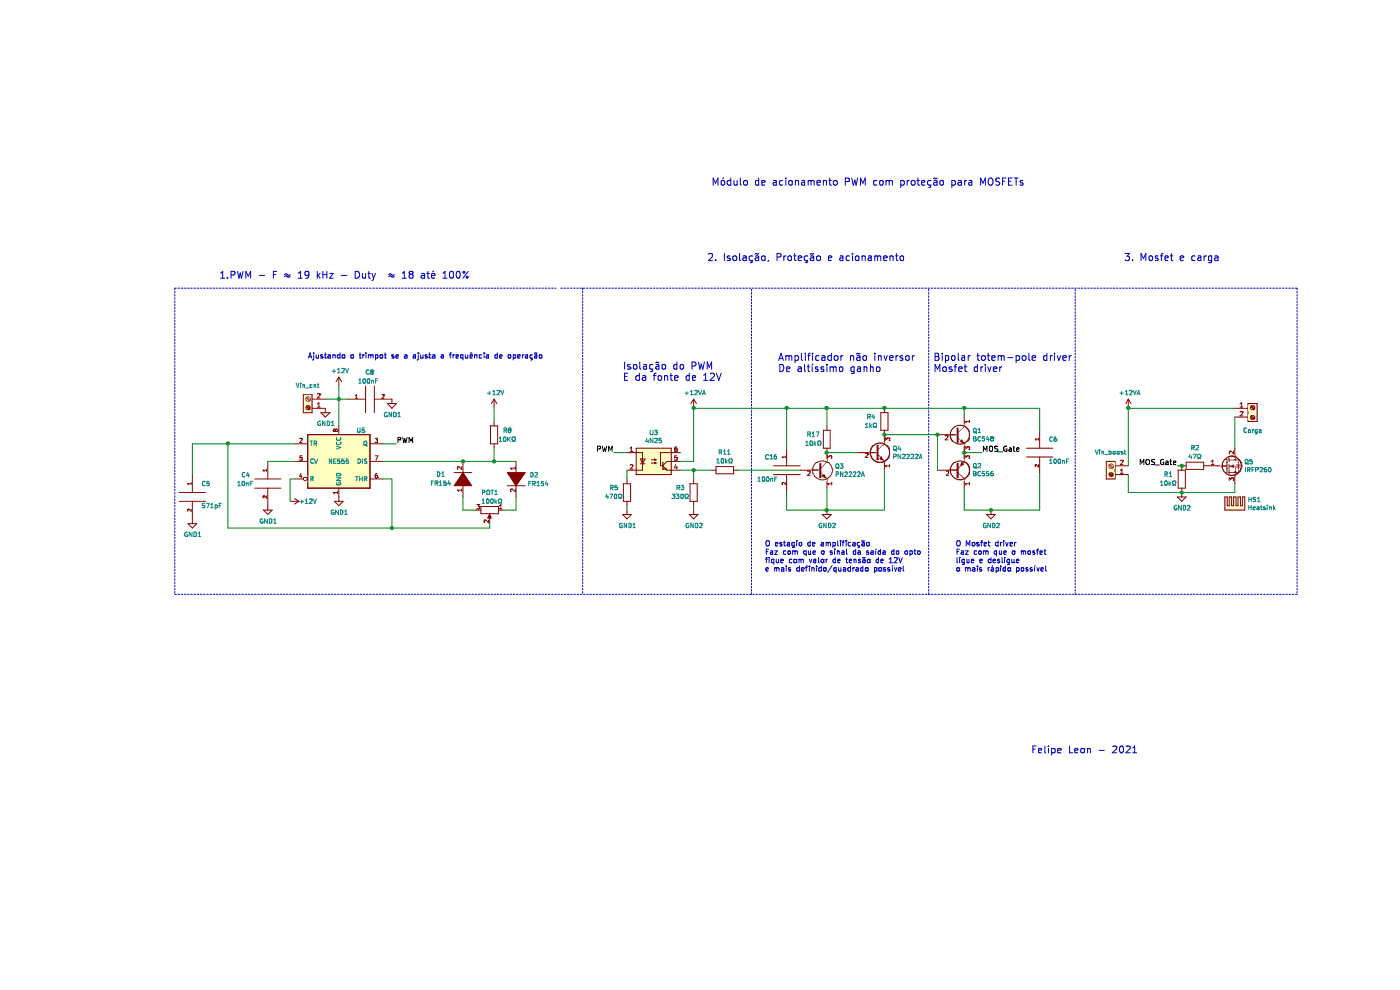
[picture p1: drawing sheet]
EESchema Schematic File Version 4
EELAYER 30 0
EELAYER END
$Descr User 15780 9858
encoding utf-8
Sheet 1 1
Title ""
Date ""
Rev ""
Comp ""
Comment1 ""
Comment2 ""
Comment3 ""
Comment4 ""
$EndDescr
Text Notes 2050 3150 0    79   ~ 0
1.PWM - F ≈ 19 kHz - Duty  ≈ 18 até 100%
Wire Wire Line
	2900 5200 2600 5200
$Comp
L pspice:CAP C4
U 1 1
P 2600 5450
F 0 "C4" H 2300 5550 50  0000 L CNN
F 1 "10nF" H 2250 5450 50  0000 L CNN
F 2 "Capacitor_THT:C_Disc_D7.5mm_W5.0mm_P5.00mm" H 2600 5450 50  0001 C CNN
F 3 "~" H 2600 5450 50  0001 C CNN
	1    2600 5450
	1    0    0    -1  
$EndComp
$Comp
L Timer:NE555 U5
U 1 1
P 3400 5200
F 0 "U5" H 3650 5550 50  0000 C CNN
F 1 "NE555" H 3400 5200 50  0000 C CNN
F 2 "Package_DIP:DIP-8_W7.62mm_LongPads" H 3400 5200 50  0001 C CNN
F 3 "http://www.ti.com/lit/ds/symlink/ne555.pdf" H 3400 5200 50  0001 C CNN
	1    3400 5200
	1    0    0    -1  
$EndComp
$Comp
L Device:R R8
U 1 1
P 5150 4900
F 0 "R8" H 5300 4950 50  0000 C CNN
F 1 "10KΩ" H 5300 4850 50  0000 C CNN
F 2 "Resistor_THT:R_Axial_DIN0207_L6.3mm_D2.5mm_P10.16mm_Horizontal" V 5080 4900 50  0001 C CNN
F 3 "~" H 5150 4900 50  0001 C CNN
	1    5150 4900
	1    0    0    -1  
$EndComp
Wire Wire Line
	3900 5400 4000 5400
$Comp
L pspice:CAP C5
U 1 1
P 1750 5600
F 0 "C5" H 1850 5750 50  0000 L CNN
F 1 "571pF" H 1850 5500 50  0000 L CNN
F 2 "Capacitor_THT:C_Disc_D7.5mm_W5.0mm_P5.00mm" H 1750 5600 50  0001 C CNN
F 3 "~" H 1750 5600 50  0001 C CNN
	1    1750 5600
	1    0    0    -1  
$EndComp
Wire Wire Line
	3400 4500 3400 4800
Connection ~ 3400 4500
Wire Wire Line
	3500 4500 3400 4500
Wire Wire Line
	3400 4350 3400 4500
$Comp
L pspice:CAP C8
U 1 1
P 3750 4500
F 0 "C8" V 4050 4450 50  0000 L CNN
F 1 "100nF" V 3950 4400 50  0000 L CNN
F 2 "Capacitor_THT:C_Disc_D7.5mm_W5.0mm_P5.00mm" H 3750 4500 50  0001 C CNN
F 3 "~" H 3750 4500 50  0001 C CNN
	1    3750 4500
	0    -1   -1   0   
$EndComp
Wire Notes Line
	1550 3250 5850 3250
$Comp
L Connector:Screw_Terminal_01x02 J3
U 1 1
P 12100 5350
F 0 "J3" H 12100 5150 50  0001 C CNN
F 1 "Vin_boost" H 12100 5100 50  0000 C CNN
F 2 "TerminalBlock:TerminalBlock_Altech_AK300-2_P5.00mm" H 12100 5350 50  0001 C CNN
F 3 "~" H 12100 5350 50  0001 C CNN
	1    12100 5350
	-1   0    0    1   
$EndComp
Wire Wire Line
	12300 5550 12300 5350
Wire Wire Line
	2850 5650 2850 5400
Wire Wire Line
	2850 5400 2900 5400
Wire Wire Line
	2150 5000 2900 5000
Wire Wire Line
	2150 5950 4000 5950
Text Notes 3050 4050 0    59   ~ 0
Ajustando o trimpot se a ajusta a frequência de operação
$Comp
L Device:R_POT POT1
U 1 1
P 5100 5750
F 0 "POT1" V 4900 5850 50  0000 R CNN
F 1 "100kΩ" V 5000 5900 50  0000 R CNN
F 2 "Potentiometer_THT:Potentiometer_Alps_RK163_Single_Horizontal" H 5100 5750 50  0001 C CNN
F 3 "~" H 5100 5750 50  0001 C CNN
	1    5100 5750
	0    1    1    0   
$EndComp
Text Notes 11200 8500 0    79   ~ 0
Felipe Leon - 2021
$Comp
L power:+12V #PWR02
U 1 1
P 3400 4350
F 0 "#PWR02" H 3400 4200 50  0001 C CNN
F 1 "+12V" H 3415 4523 50  0000 C CNN
F 2 "" H 3400 4350 50  0001 C CNN
F 3 "" H 3400 4350 50  0001 C CNN
	1    3400 4350
	1    0    0    -1  
$EndComp
$Comp
L power:+12V #PWR01
U 1 1
P 2850 5650
F 0 "#PWR01" H 2850 5500 50  0001 C CNN
F 1 "+12V" V 2850 5750 50  0000 L CNN
F 2 "" H 2850 5650 50  0001 C CNN
F 3 "" H 2850 5650 50  0001 C CNN
	1    2850 5650
	0    1    1    0   
$EndComp
$Comp
L Isolator:4N25 U3
U 1 1
P 6950 5200
F 0 "U3" H 6950 5525 50  0000 C CNN
F 1 "4N25" H 6950 5434 50  0000 C CNN
F 2 "Package_DIP:DIP-6_W7.62mm" H 6750 5000 50  0001 L CIN
F 3 "https://www.vishay.com/docs/83725/4n25.pdf" H 6950 5200 50  0001 L CNN
	1    6950 5200
	1    0    0    -1  
$EndComp
$Comp
L Transistor_BJT:PN2222A Q3
U 1 1
P 8800 5300
F 0 "Q3" H 8990 5346 50  0000 L CNN
F 1 "PN2222A" H 8990 5255 50  0000 L CNN
F 2 "Package_TO_SOT_THT:TO-92_Wide" H 9000 5225 50  0001 L CIN
F 3 "https://www.onsemi.com/pub/Collateral/PN2222-D.PDF" H 8800 5300 50  0001 L CNN
	1    8800 5300
	1    0    0    -1  
$EndComp
$Comp
L Device:R R17
U 1 1
P 8900 4950
F 0 "R17" H 9050 4900 50  0000 C CNN
F 1 "10kΩ" H 9050 5000 50  0000 C CNN
F 2 "Resistor_THT:R_Axial_DIN0207_L6.3mm_D2.5mm_P10.16mm_Horizontal" V 8830 4950 50  0001 C CNN
F 3 "~" H 8900 4950 50  0001 C CNN
	1    8900 4950
	-1   0    0    1   
$EndComp
Connection ~ 8900 5100
$Comp
L Device:R R5
U 1 1
P 6650 5550
F 0 "R5" H 6800 5500 50  0000 C CNN
F 1 "470Ω" H 6800 5600 50  0000 C CNN
F 2 "Resistor_THT:R_Axial_DIN0207_L6.3mm_D2.5mm_P10.16mm_Horizontal" V 6580 5550 50  0001 C CNN
F 3 "~" H 6650 5550 50  0001 C CNN
	1    6650 5550
	-1   0    0    1   
$EndComp
Text Label 6500 5100 2    59   ~ 0
PWM
Wire Wire Line
	6650 5400 6650 5300
Wire Wire Line
	6650 5100 6500 5100
$Comp
L power:GND1 #PWR03
U 1 1
P 6650 5750
F 0 "#PWR03" H 6650 5500 50  0001 C CNN
F 1 "GND1" H 6655 5577 50  0000 C CNN
F 2 "" H 6650 5750 50  0001 C CNN
F 3 "" H 6650 5750 50  0001 C CNN
	1    6650 5750
	1    0    0    -1  
$EndComp
$Comp
L power:GND2 #PWR04
U 1 1
P 8900 5750
F 0 "#PWR04" H 8900 5500 50  0001 C CNN
F 1 "GND2" H 8905 5577 50  0000 C CNN
F 2 "" H 8900 5750 50  0001 C CNN
F 3 "" H 8900 5750 50  0001 C CNN
	1    8900 5750
	1    0    0    -1  
$EndComp
Wire Wire Line
	6650 5750 6650 5700
$Comp
L power:GND1 #PWR010
U 1 1
P 1750 5850
F 0 "#PWR010" H 1750 5600 50  0001 C CNN
F 1 "GND1" H 1755 5677 50  0000 C CNN
F 2 "" H 1750 5850 50  0001 C CNN
F 3 "" H 1750 5850 50  0001 C CNN
	1    1750 5850
	1    0    0    -1  
$EndComp
$Comp
L power:GND1 #PWR09
U 1 1
P 4000 4500
F 0 "#PWR09" H 4000 4250 50  0001 C CNN
F 1 "GND1" H 4005 4327 50  0000 C CNN
F 2 "" H 4000 4500 50  0001 C CNN
F 3 "" H 4000 4500 50  0001 C CNN
	1    4000 4500
	1    0    0    -1  
$EndComp
$Comp
L power:GND1 #PWR08
U 1 1
P 3400 5600
F 0 "#PWR08" H 3400 5350 50  0001 C CNN
F 1 "GND1" H 3405 5427 50  0000 C CNN
F 2 "" H 3400 5600 50  0001 C CNN
F 3 "" H 3400 5600 50  0001 C CNN
	1    3400 5600
	1    0    0    -1  
$EndComp
$Comp
L power:GND1 #PWR05
U 1 1
P 2600 5700
F 0 "#PWR05" H 2600 5450 50  0001 C CNN
F 1 "GND1" H 2605 5527 50  0000 C CNN
F 2 "" H 2600 5700 50  0001 C CNN
F 3 "" H 2600 5700 50  0001 C CNN
	1    2600 5700
	1    0    0    -1  
$EndComp
Wire Wire Line
	4000 5400 4000 5950
Wire Wire Line
	2150 5000 2150 5950
$Comp
L Device:R R3
U 1 1
P 7400 5550
F 0 "R3" H 7550 5500 50  0000 C CNN
F 1 "330Ω" H 7550 5600 50  0000 C CNN
F 2 "Resistor_THT:R_Axial_DIN0207_L6.3mm_D2.5mm_P10.16mm_Horizontal" V 7330 5550 50  0001 C CNN
F 3 "~" H 7400 5550 50  0001 C CNN
	1    7400 5550
	-1   0    0    1   
$EndComp
Wire Wire Line
	7400 5400 7400 5300
Wire Wire Line
	7400 5750 7400 5700
Wire Wire Line
	7400 5300 7250 5300
Wire Wire Line
	7400 5200 7250 5200
$Comp
L Transistor_BJT:PN2222A Q4
U 1 1
P 9450 5100
F 0 "Q4" H 9640 5146 50  0000 L CNN
F 1 "PN2222A" H 9640 5055 50  0000 L CNN
F 2 "Package_TO_SOT_THT:TO-92_Wide" H 9650 5025 50  0001 L CIN
F 3 "https://www.onsemi.com/pub/Collateral/PN2222-D.PDF" H 9450 5100 50  0001 L CNN
	1    9450 5100
	1    0    0    -1  
$EndComp
$Comp
L Device:R R4
U 1 1
P 9550 4750
F 0 "R4" H 9700 4700 50  0000 C CNN
F 1 "1kΩ" H 9700 4800 50  0000 C CNN
F 2 "Resistor_THT:R_Axial_DIN0207_L6.3mm_D2.5mm_P10.16mm_Horizontal" V 9480 4750 50  0001 C CNN
F 3 "~" H 9550 4750 50  0001 C CNN
	1    9550 4750
	-1   0    0    1   
$EndComp
Connection ~ 9550 4900
Wire Wire Line
	8900 4600 8900 4800
Wire Wire Line
	8900 5750 8900 5500
Connection ~ 8900 5750
Wire Wire Line
	8900 5100 9250 5100
Wire Wire Line
	9550 5750 9550 5300
Connection ~ 9550 4600
$Comp
L pspice:CAP C6
U 1 1
P 11300 5100
F 0 "C6" H 11400 5250 50  0000 L CNN
F 1 "100nF" H 11400 5000 50  0000 L CNN
F 2 "Capacitor_THT:C_Disc_D7.5mm_W5.0mm_P5.00mm" H 11300 5100 50  0001 C CNN
F 3 "~" H 11300 5100 50  0001 C CNN
	1    11300 5100
	1    0    0    -1  
$EndComp
Wire Wire Line
	10150 5300 10150 4900
Wire Wire Line
	9550 4600 10450 4600
Wire Wire Line
	9550 4900 10150 4900
Wire Wire Line
	10450 4700 10450 4600
Connection ~ 10450 4600
Text Label 10650 5100 0    59   ~ 0
MOS_Gate
Wire Wire Line
	11300 5350 11300 5750
Wire Wire Line
	8900 4600 9550 4600
$Comp
L pspice:DIODE D1
U 1 1
P 4800 5400
F 0 "D1" V 4850 5650 50  0000 C CNN
F 1 "FR154" V 4750 5650 50  0000 C CNN
F 2 "Diode_THT:D_DO-41_SOD81_P10.16mm_Horizontal" H 4800 5400 50  0001 C CNN
F 3 "~" H 4800 5400 50  0001 C CNN
	1    4800 5400
	0    -1   -1   0   
$EndComp
Text Notes 6600 4300 0    79   ~ 0
Isolação do PWM\nE da fonte de 12V
Text Notes 8350 4200 0    79   ~ 0
Amplificador não inversor\nDe altíssimo ganho
$Comp
L pspice:CAP C16
U 1 1
P 8450 5300
F 0 "C16" H 8550 5450 50  0000 L CNN
F 1 "100nF" H 8550 5200 50  0000 L CNN
F 2 "Capacitor_THT:C_Disc_D7.5mm_W5.0mm_P5.00mm" H 8450 5300 50  0001 C CNN
F 3 "~" H 8450 5300 50  0001 C CNN
	1    8450 5300
	-1   0    0    -1  
$EndComp
Wire Wire Line
	8900 5750 9550 5750
Wire Wire Line
	8450 5550 8450 5750
Wire Wire Line
	8450 5750 8900 5750
Wire Wire Line
	8450 5050 8450 4600
Wire Wire Line
	8450 4600 8900 4600
Connection ~ 8900 4600
Text Notes 10100 4200 0    79   ~ 0
Bipolar totem-pole driver\nMosfet driver
Wire Notes Line
	10050 6700 10050 3250
Wire Notes Line
	8050 6700 8050 3250
Wire Notes Line
	11700 6700 11700 3250
Wire Wire Line
	7400 5200 7400 4600
$Comp
L power:GND2 #PWR020
U 1 1
P 7400 5750
F 0 "#PWR020" H 7400 5500 50  0001 C CNN
F 1 "GND2" H 7405 5577 50  0000 C CNN
F 2 "" H 7400 5750 50  0001 C CNN
F 3 "" H 7400 5750 50  0001 C CNN
	1    7400 5750
	1    0    0    -1  
$EndComp
$Comp
L power:GND2 #PWR021
U 1 1
P 10750 5750
F 0 "#PWR021" H 10750 5500 50  0001 C CNN
F 1 "GND2" H 10755 5577 50  0000 C CNN
F 2 "" H 10750 5750 50  0001 C CNN
F 3 "" H 10750 5750 50  0001 C CNN
	1    10750 5750
	1    0    0    -1  
$EndComp
Wire Wire Line
	10450 5750 10750 5750
Text Notes 8200 6450 0    59   ~ 0
O estagio de amplificação\nFaz com que o sinal da saída do opto\nfique com valor de tensão de 12V\ne mais definido/quadrado possível
Text Notes 10350 6450 0    59   ~ 0
O Mosfet driver\nFaz com que o mosfet\nligue e desligue\no mais rápido possível
Wire Wire Line
	10650 5100 10450 5100
Wire Wire Line
	10750 5750 11300 5750
Connection ~ 10750 5750
Wire Wire Line
	11300 4850 11300 4600
Wire Wire Line
	10450 4600 11300 4600
$Comp
L Device:R R11
U 1 1
P 7750 5300
F 0 "R11" V 7950 5300 50  0000 C CNN
F 1 "10kΩ" V 7850 5300 50  0000 C CNN
F 2 "Resistor_THT:R_Axial_DIN0207_L6.3mm_D2.5mm_P10.16mm_Horizontal" V 7680 5300 50  0001 C CNN
F 3 "~" H 7750 5300 50  0001 C CNN
	1    7750 5300
	0    -1   -1   0   
$EndComp
Wire Wire Line
	8600 5300 7900 5300
Wire Wire Line
	7600 5300 7400 5300
Connection ~ 7400 5300
Wire Wire Line
	7400 4600 8450 4600
Connection ~ 8450 4600
Wire Notes Line
	6150 3250 6150 6700
$Comp
L Connector:Screw_Terminal_01x02 J1
U 1 1
P 3050 4600
F 0 "J1" H 3050 4400 50  0001 C CNN
F 1 "Vin_cnt" H 3050 4350 50  0000 C CNN
F 2 "TerminalBlock:TerminalBlock_Altech_AK300-2_P5.00mm" H 3050 4600 50  0001 C CNN
F 3 "~" H 3050 4600 50  0001 C CNN
	1    3050 4600
	-1   0    0    1   
$EndComp
Wire Wire Line
	3400 4500 3250 4500
$Comp
L power:GND1 #PWR023
U 1 1
P 3250 4600
F 0 "#PWR023" H 3250 4350 50  0001 C CNN
F 1 "GND1" H 3255 4427 50  0000 C CNN
F 2 "" H 3250 4600 50  0001 C CNN
F 3 "" H 3250 4600 50  0001 C CNN
	1    3250 4600
	1    0    0    -1  
$EndComp
$Comp
L Device:R R2
U 1 1
P 13050 5250
F 0 "R2" V 13250 5250 50  0000 C CNN
F 1 "47Ω" V 13150 5250 50  0000 C CNN
F 2 "Resistor_THT:R_Axial_DIN0207_L6.3mm_D2.5mm_P10.16mm_Horizontal" V 12980 5250 50  0001 C CNN
F 3 "~" H 13050 5250 50  0001 C CNN
	1    13050 5250
	0    -1   -1   0   
$EndComp
Text Label 12850 5250 2    59   ~ 0
MOS_Gate
Wire Wire Line
	13500 5450 13500 5550
$Comp
L Transistor_FET:IRF740 Q5
U 1 1
P 13400 5250
F 0 "Q5" H 13604 5296 50  0000 L CNN
F 1 "IRFP260" H 13604 5205 50  0000 L CNN
F 2 "Package_TO_SOT_THT:TO-247-3_Vertical" H 13650 5175 50  0001 L CIN
F 3 "http://www.vishay.com/docs/91054/91054.pdf" H 13400 5250 50  0001 L CNN
	1    13400 5250
	1    0    0    -1  
$EndComp
$Comp
L Mechanical:Heatsink HS1
U 1 1
P 13500 5750
F 0 "HS1" H 13642 5871 50  0000 L CNN
F 1 "Heatsink" H 13642 5780 50  0000 L CNN
F 2 "Heatsink:Heatsink_Stonecold_HS-132_32x14mm_2xFixation1.5mm" H 13512 5750 50  0001 C CNN
F 3 "~" H 13512 5750 50  0001 C CNN
	1    13500 5750
	1    0    0    -1  
$EndComp
$Comp
L Device:R R1
U 1 1
P 12900 5400
F 0 "R1" H 13050 5350 50  0000 C CNN
F 1 "10kΩ" H 13050 5450 50  0000 C CNN
F 2 "Resistor_THT:R_Axial_DIN0207_L6.3mm_D2.5mm_P10.16mm_Horizontal" V 12830 5400 50  0001 C CNN
F 3 "~" H 12900 5400 50  0001 C CNN
	1    12900 5400
	-1   0    0    1   
$EndComp
Wire Wire Line
	12900 5550 13500 5550
Wire Wire Line
	12850 5250 12900 5250
Connection ~ 12900 5250
Wire Wire Line
	12300 5550 12900 5550
Connection ~ 12900 5550
$Comp
L pspice:DIODE D2
U 1 1
P 5400 5400
F 0 "D2" V 5350 5600 50  0000 C CNN
F 1 "FR154" V 5450 5650 50  0000 C CNN
F 2 "Diode_THT:D_DO-41_SOD81_P10.16mm_Horizontal" H 5400 5400 50  0001 C CNN
F 3 "~" H 5400 5400 50  0001 C CNN
	1    5400 5400
	0    1    1    0   
$EndComp
Connection ~ 4800 5200
Wire Wire Line
	4800 5200 5150 5200
Wire Wire Line
	5400 5600 5400 5750
Wire Wire Line
	5400 5750 5250 5750
Wire Wire Line
	4950 5750 4800 5750
Wire Wire Line
	4800 5750 4800 5600
Wire Wire Line
	4000 5950 5100 5950
Wire Wire Line
	5100 5950 5100 5900
Connection ~ 4000 5950
Wire Wire Line
	1750 5350 1750 5000
Wire Wire Line
	1750 5000 2150 5000
Connection ~ 2150 5000
Wire Wire Line
	5150 4600 5150 4750
$Comp
L power:+12V #PWR06
U 1 1
P 5150 4600
F 0 "#PWR06" H 5150 4450 50  0001 C CNN
F 1 "+12V" H 5165 4773 50  0000 C CNN
F 2 "" H 5150 4600 50  0001 C CNN
F 3 "" H 5150 4600 50  0001 C CNN
	1    5150 4600
	1    0    0    -1  
$EndComp
Wire Wire Line
	5150 5200 5150 5050
Connection ~ 5150 5200
Wire Wire Line
	5150 5200 5400 5200
Text Label 4050 5000 0    59   ~ 0
PWM
Wire Wire Line
	3900 5000 4050 5000
Wire Wire Line
	13500 4600 12300 4600
Wire Wire Line
	12300 4600 12300 5250
$Comp
L power:+12VA #PWR07
U 1 1
P 7400 4600
F 0 "#PWR07" H 7400 4450 50  0001 C CNN
F 1 "+12VA" H 7415 4773 50  0000 C CNN
F 2 "" H 7400 4600 50  0001 C CNN
F 3 "" H 7400 4600 50  0001 C CNN
	1    7400 4600
	1    0    0    -1  
$EndComp
Connection ~ 7400 4600
$Comp
L power:+12VA #PWR011
U 1 1
P 12300 4600
F 0 "#PWR011" H 12300 4450 50  0001 C CNN
F 1 "+12VA" H 12315 4773 50  0000 C CNN
F 2 "" H 12300 4600 50  0001 C CNN
F 3 "" H 12300 4600 50  0001 C CNN
	1    12300 4600
	1    0    0    -1  
$EndComp
Text Notes 12250 2950 0    79   ~ 0
3. Mosfet e carga
Connection ~ 12300 4600
$Comp
L Transistor_BJT:BC556 Q2
U 1 1
P 10350 5300
F 0 "Q2" H 10541 5254 50  0000 L CNN
F 1 "BC556" H 10541 5345 50  0000 L CNN
F 2 "Package_TO_SOT_THT:TO-92_Wide" H 10550 5225 50  0001 L CIN
F 3 "https://www.onsemi.com/pub/Collateral/BC556BTA-D.pdf" H 10350 5300 50  0001 L CNN
	1    10350 5300
	1    0    0    1   
$EndComp
$Comp
L Transistor_BJT:BC548 Q1
U 1 1
P 10350 4900
F 0 "Q1" H 10541 4946 50  0000 L CNN
F 1 "BC548" H 10541 4855 50  0000 L CNN
F 2 "Package_TO_SOT_THT:TO-92_Wide" H 10550 4825 50  0001 L CIN
F 3 "https://www.onsemi.com/pub/Collateral/BC550-D.pdf" H 10350 4900 50  0001 L CNN
	1    10350 4900
	1    0    0    -1  
$EndComp
Connection ~ 10150 4900
Connection ~ 10450 5100
Wire Wire Line
	10450 5750 10450 5500
Text Notes 7600 2100 0    79   ~ 0
Módulo de acionamento PWM com proteção para MOSFETs
Text Notes 7550 2950 0    79   ~ 0
2. Isolação, Proteção e acionamento
$Comp
L power:GND2 #PWR0101
U 1 1
P 12900 5550
F 0 "#PWR0101" H 12900 5300 50  0001 C CNN
F 1 "GND2" H 12905 5377 50  0000 C CNN
F 2 "" H 12900 5550 50  0001 C CNN
F 3 "" H 12900 5550 50  0001 C CNN
	1    12900 5550
	1    0    0    -1  
$EndComp
$Comp
L Connector:Screw_Terminal_01x02 J2
U 1 1
P 13700 4600
F 0 "J2" H 13700 4400 50  0001 C CNN
F 1 "Carga" H 13700 4350 50  0000 C CNN
F 2 "TerminalBlock:TerminalBlock_Altech_AK300-2_P5.00mm" H 13700 4600 50  0001 C CNN
F 3 "~" H 13700 4600 50  0001 C CNN
	1    13700 4600
	1    0    0    -1  
$EndComp
Wire Wire Line
	13500 4700 13500 5050
Wire Wire Line
	3900 5200 4800 5200
Wire Notes Line
	5900 3250 14200 3250
Wire Notes Line
	14200 3250 14200 6700
Wire Notes Line
	14200 6700 1550 6700
Wire Notes Line
	1550 3250 1550 6700
$EndSCHEMATC
